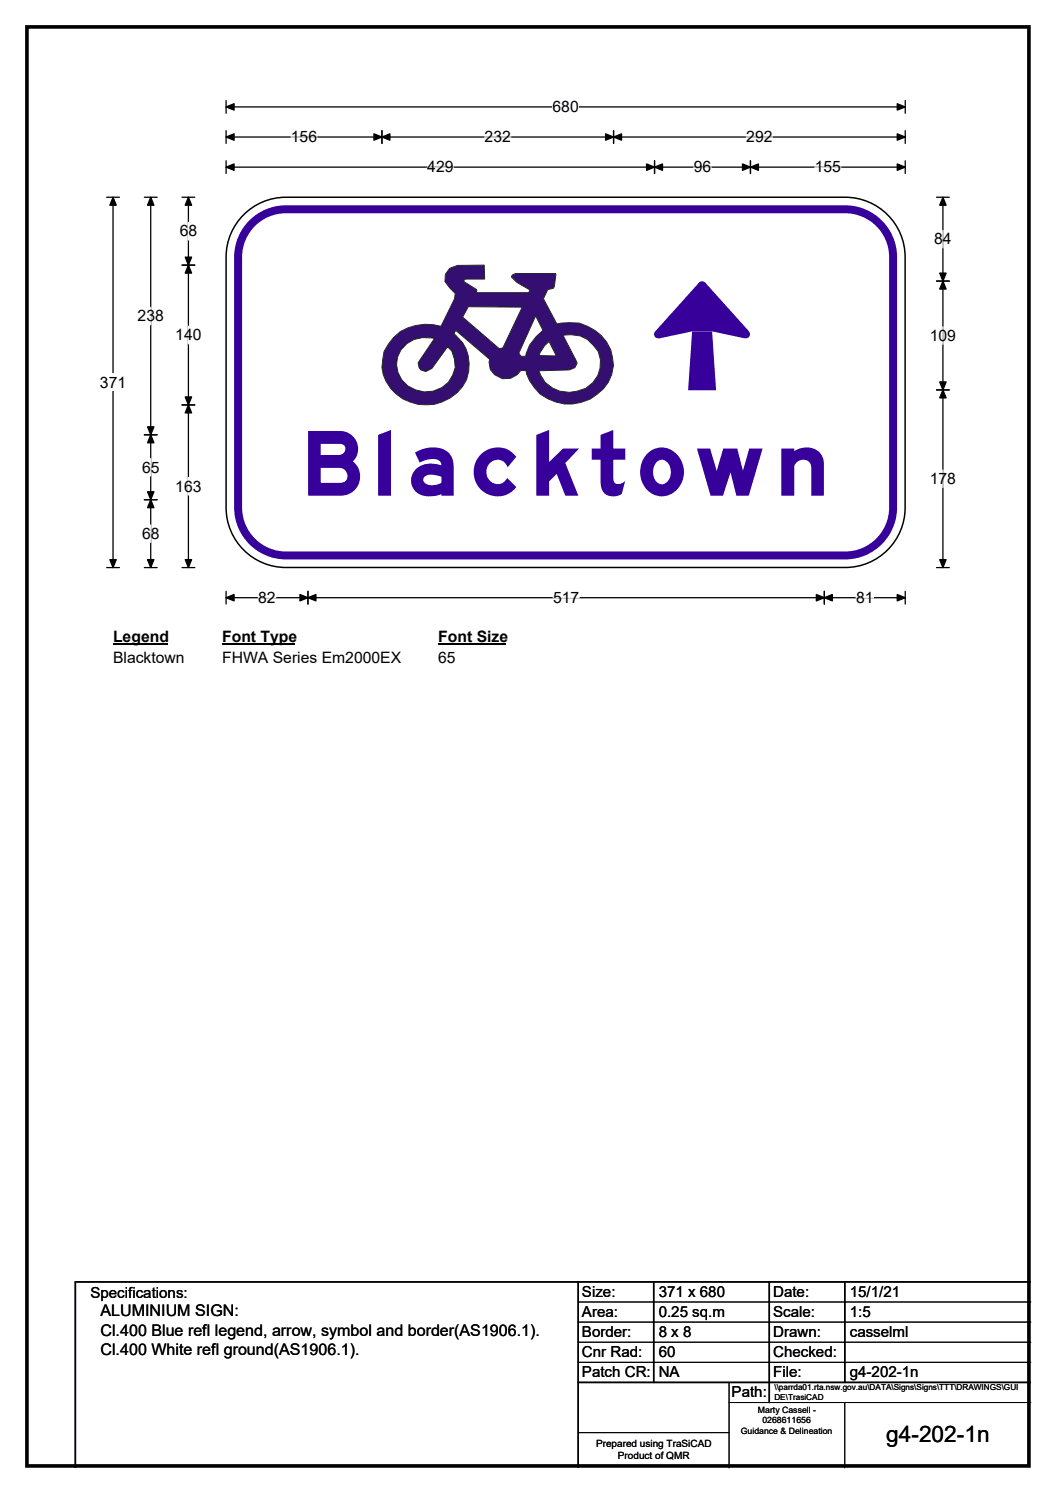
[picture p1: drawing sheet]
<svg xmlns="http://www.w3.org/2000/svg" width="210mm" height="297mm" viewBox="0 0 210 297" stroke-linecap="round" stroke-linejoin="round" font-family="sans-serif">
<path d="M5.4 5.4h199.2v286.3h-199.2z" fill="none" stroke="#000" stroke-width=".72"/>
<path d="M45 21.3h135M45 20v2.5M180 20v2.5" fill="none" stroke="#000" stroke-width=".25"/>
<path d="M45 21.3l1.5-.7v1.3zM178.4 20.6l1.6 .7-1.6 .6z" fill="#000" stroke="#000" stroke-width=".25"/>
<path d="M109.9 19.5h5.2v3.5h-5.2z" fill="#fff"/>
<g fill="none" stroke="#000" stroke-width=".25">
<path d="M21.2 39.2h2.5M22.5 39.2v73.7M45 27.3h135M45 26v2.5M45 32v2.5M45 33.3h135M75.9 26v2.5M122 26v2.5M130.2 32v2.5M149.2 32v2.5M180 26v2.5M180 32v2.5"/>
<path d="M21.2 112.9h2.5M45 117.6v2.6M45 118.9h135M61.2 117.6v2.6M163.9 117.6v2.6M180 117.6v2.6"/>
</g>
<g fill="#000" stroke="#000" stroke-width=".25">
<path d="M22.5 39.2l.6 1.6h-1.3zM45 27.3l1.5-.7v1.3zM45 33.3l1.5-.7v1.3zM75.9 27.3l1.6-.7v1.3zM74.4 26.6l1.5 .7-1.5 .6zM120.4 26.6l1.6 .7-1.6 .6zM122 27.3l1.6-.7v1.3zM130.2 33.3l1.5-.7v1.3zM128.6 32.6l1.6 .7-1.6 .6zM147.6 32.6l1.6 .7-1.6 .6zM149.2 33.3l1.6-.7v1.3zM178.4 26.6l1.6 .7-1.6 .6z"/>
<path d="M178.4 32.6l1.6 .7-1.6 .6zM21.8 111.3h1.3l-.6 1.6zM45 118.9l1.5-.6v1.2zM61.2 118.9l1.6-.6v1.2zM59.6 118.3l1.6 .6-1.6 .6zM162.3 118.3l1.6 .6-1.6 .6zM163.9 118.9l1.6-.6v1.2zM178.4 118.3l1.6 .6-1.6 .6z"/>
</g>
<path d="M57.8 27.3h5.3M85 33.3h5.2M96.4 27.3h5.2M138 33.3h3.4M148.4 27.3h5.2M162 33.3h5.2M51.4 118.9h3.4M110 118.9h5.2M170.2 118.9h3.5" fill="none" stroke="#fff" stroke-width=".25"/>
<path d="M19.9 74.3h5.2v3.5h-5.2z" fill="#fff"/>
<g fill="none" stroke="#000" stroke-width=".25">
<path d="M28.7 39.2h2.5M30 39.2v73.7M36.2 39.2h2.5M37.5 39.2v73.7M186.2 39.2h2.6M187.5 39.2v73.7M36.2 52.7h2.5M186.2 55.9h2.6M186.2 77.6h2.6M28.7 86.5h2.5M28.7 99.4h2.5M36.2 80.6h2.5"/>
<path d="M28.7 112.9h2.5M36.2 112.9h2.5M186.2 112.9h2.6"/>
</g>
<g fill="#000" stroke="#000" stroke-width=".25">
<path d="M30 39.2l.6 1.6h-1.3zM37.5 39.2l.6 1.6h-1.3zM187.5 39.2l.6 1.6h-1.2zM37.5 52.7l.6 1.6h-1.3zM36.8 51.2h1.3l-.6 1.5zM187.5 55.9l.6 1.6h-1.2zM186.9 54.3h1.2l-.6 1.6zM186.9 76h1.2l-.6 1.6zM187.5 77.6l.6 1.6h-1.2zM30 86.5l.6 1.6h-1.3zM29.3 97.8h1.3l-.6 1.6zM29.3 84.9h1.3l-.6 1.6z"/>
<path d="M30 99.4l.6 1.6h-1.3zM36.8 79h1.3l-.6 1.6zM37.5 80.6l.6 1.5h-1.3zM29.3 111.3h1.3l-.6 1.6zM36.8 111.3h1.3l-.6 1.6zM186.9 111.3h1.2l-.6 1.6z"/>
</g>
<path d="M37.5 44.2v3.6M187.5 45.8v3.5M30 61.1v3.5M37.5 64.9v3.5M187.5 65v3.5M30 91.2v3.5M37.5 95v3.5M187.5 93.5v3.5M30 104.4v3.5" fill="none" stroke="#fff" stroke-width=".25"/>
<path d="M22.5 124.9h10.7v3.5h-10.7z" fill="#fff"/>
<path d="M22.5 128.2h10.7" fill="none" stroke="#000" stroke-width=".32"/>
<path d="M44.2 124.9h14.4v3.5h-14.4z" fill="#fff"/>
<path d="M44.2 128.2h14.4" fill="none" stroke="#000" stroke-width=".32"/>
<path d="M87.1 124.9h13.5v3.5h-13.5z" fill="#fff"/>
<path d="M87.1 128.2h13.5" fill="none" stroke="#000" stroke-width=".32"/>
<g fill="#fff">
<path d="M22.5 129.1h14.2v3.5h-14.2z"/>
<path d="M44.2 129.1h35.5v3.5h-35.5z"/>
<path d="M87.1 129.1h3.5v3.5h-3.5z"/>
</g>
<path d="M48.4 42.7a11.9 11.9 0 0 1 8.5-3.5h111.2a11.9 11.9 0 0 1 11.9 11.9v49.9a11.9 11.9 0 0 1-11.9 11.9h-111.2a11.9 11.9 0 0 1-11.9-11.9v-49.9a11.9 11.9 0 0 1 3.4-8.4z" fill-rule="evenodd" fill="#fff" stroke="#fff" stroke-width=".2"/>
<path d="M50.5 44a9.5 9.5 0 0 1 6.4-2.4h111.1a9.5 9.5 0 0 1 9.6 9.6v49.8a9.5 9.5 0 0 1-9.6 9.5h-111.1a9.5 9.5 0 0 1-9.6-9.5v-49.8a9.5 9.5 0 0 1 3.2-7.2z" fill="none" stroke="#37009b" stroke-width="1.6"/>
<path d="M48.4 42.7a11.9 11.9 0 0 1 8.5-3.5h111.2a11.9 11.9 0 0 1 11.9 11.9v49.9a11.9 11.9 0 0 1-11.9 11.9h-111.2a11.9 11.9 0 0 1-11.9-11.9v-49.9a11.9 11.9 0 0 1 3.4-8.4z" fill="none" stroke="#000" stroke-width=".3"/>
<g fill="#37009b">
<path d="M137.6 65.9h4l.8 11.7h-5.6z"/>
<path d="M139 56.2h1.2l8.7 9.7-.8 1.4-6.5-1.4h-4l-6.5 1.4-.8-1.4z" fill-rule="evenodd"/>
<circle cx="148.3" cy="66.5" r=".8"/>
<circle cx="139.6" cy="56.8" r=".8"/>
<circle cx="130.9" cy="66.5" r=".8"/>
</g>
<path d="M89.4 53.4l1.6-.6 5.3-.1 .1 2.8h-3.8l-.4 .3 .2 .3 2.3 1.5v.6h10.4l.3-.5-2.7-1.5-1-1.1 .3-.4 .6-.3h7.9l-.3 2.6-.2 .4-1.1 .2-.8 1.8 2.6 5.1a8.8 8.8 0 0 1 11.3 8.2 8.6 8.6 0 0 1-8.1 7.7 9 9 0 0 1-9.2-6l-.1-.6-1-.1a3.4 3.4 0 0 1-3.8 1.6 3.4 3.4 0 0 1-2.6-3.3l.2-.5-6.8-5.8-.3 .7a7.8 7.8 0 0 1-2.4 13.6 8.7 8.7 0 0 1-12-6.9l.5-3.2a9.2 9.2 0 0 1 11.3-5l2.7-5.4 .1-1.1-1.1-1.1-.9-1.3 .1-1.4z" fill-rule="evenodd" fill="#340e70" stroke="#23282b" stroke-width=".2"/>
<g fill="#fff" stroke="#23282b" stroke-width=".2">
<path d="M93.1 61l10.7 .1-3.8 8.1-.7 .2-7.3-6.3z" fill-rule="evenodd"/>
<path d="M106.5 62.8l1.5 2.9a7.8 7.8 0 0 0-3.5 5.2h-.9l-.4-.6z" fill-rule="evenodd"/>
<path d="M108.3 68.7l.9-.8 1.4 2.9-3.4-.1 .2-.5z" fill-rule="evenodd"/>
<path d="M111.9 66.7l1.7-.1 1.8 .2 1.4 .7 1.2 1.2a5.3 5.3 0 0 1-.1 7.5 6.5 6.5 0 0 1-10.8-2.4l6.1-.2 1.1-.5 .5-.9z" fill-rule="evenodd"/>
</g>
<path d="M80.9 68.3a6.8 6.8 0 0 1 5.5-1l-3.3 4.9 .2 .9 .4 .5 1 .3 1.2-.6 3.1-4.3 .9 .8a5.6 5.6 0 0 1-.9 6.5 5.6 5.6 0 0 1-6.4 1.3 5.3 5.3 0 0 1-1.7-9.3z" fill-rule="evenodd" fill="#fff" stroke="#24211d" stroke-width=".2"/>
<path d="M115 255v37M130 255v20M153 255v24M168 255v20M205 255h-190v37M115 275h90" fill="none" stroke="#000" stroke-width=".3"/>
<path d="M115 259h90M115 263h90M115 267h90M115 271h90M145 279h60M145 275v17M168 279v13M115 285h30" fill="none" stroke="#000" stroke-width=".2"/>
<text font-size="17.9" fill="#37009b" x="59.5" y="98.6">Blacktown</text>
<text font-size="4.5" x="176.2" y="286.9">g4-202-1n</text>
<g font-size="3.2">
<text x="20" y="261.9">ALUMINIUM SIGN:</text>
<text x="20" y="265.7">Cl.400 Blue refl legend, arrow, symbol and border(AS1906.1).</text>
<text x="20" y="269.6">Cl.400 White refl ground(AS1906.1).</text>
</g>
<g font-size="3.1">
<text x="109.9" y="22.3">680</text>
<text x="57.8" y="28.3">156</text>
<text x="96.4" y="28.3">232</text>
<text x="148.4" y="28.3">292</text>
<text x="85" y="34.3">429</text>
<text x="138" y="34.3">96</text>
<text x="162" y="34.3">155</text>
<text x="35.7" y="47">68</text>
<text x="185.8" y="48.6">84</text>
<text x="27.4" y="63.9">238</text>
<text x="34.9" y="67.7">140</text>
<text x="184.9" y="67.8">109</text>
<text x="19.9" y="77.1">371</text>
<text x="28.2" y="94">65</text>
<text x="34.9" y="97.8">163</text>
<text x="184.9" y="96.3">178</text>
<text x="28.2" y="107.2">68</text>
<text x="51.4" y="120">82</text>
<text x="110" y="120">517</text>
<text x="170.2" y="120">81</text>
<text x="22.5" y="127.7">Legend</text>
<text x="22.5" y="131.9">Blacktown</text>
<text x="44.2" y="127.7">Font Type</text>
<text x="44.2" y="131.9">FHWA Series Em2000EX</text>
<text x="87.1" y="127.7">Font Size</text>
<text x="87.1" y="131.9">65</text>
</g>
<g font-size="3">
<text x="115.7" y="258">Size:</text>
<text x="131" y="258">371 x 680</text>
<text x="153.7" y="258">Date:</text>
<text x="169" y="258">15/1/21</text>
<text x="18" y="258.2">Specifications:</text>
<text x="115.7" y="262">Area:</text>
<text x="131" y="262">0.25 sq.m</text>
<text x="153.7" y="262">Scale:</text>
<text x="169" y="262">1:5</text>
<text x="115.7" y="266">Border:</text>
<text x="115.7" y="270">Cnr Rad:</text>
<text x="131" y="266">8 x 8</text>
<text x="131" y="270">60</text>
<text x="153.7" y="266">Drawn:</text>
<text x="153.7" y="270">Checked:</text>
<text x="169" y="266">casselml</text>
<text x="115.7" y="274">Patch CR:</text>
<text x="131" y="274">NA</text>
<text x="153.7" y="274">File:</text>
<text x="169" y="274">g4-202-1n</text>
<text x="145.5" y="278">Path:</text>
</g>
<g font-size="2">
<text x="118.5" y="287.8">Prepared using TraSiCAD</text>
<text x="122.9" y="290.2">Product of QMR</text>
</g>
<g font-size="1.7">
<text x="150.7" y="281.1">Marty Cassell -</text>
<text x="147.3" y="285.2">Guidance &amp; Delineation</text>
<text x="151.6" y="283.1">0268611656</text>
</g>
<g font-size="1.6">
<text x="154" y="276.6">\\parrda01.rta.nsw.gov.au\DATA\Signs\Signs\TTT\DRAWINGS\GUI</text>
<text x="154" y="278.5">DE\TrasiCAD</text>
</g>
</svg>
